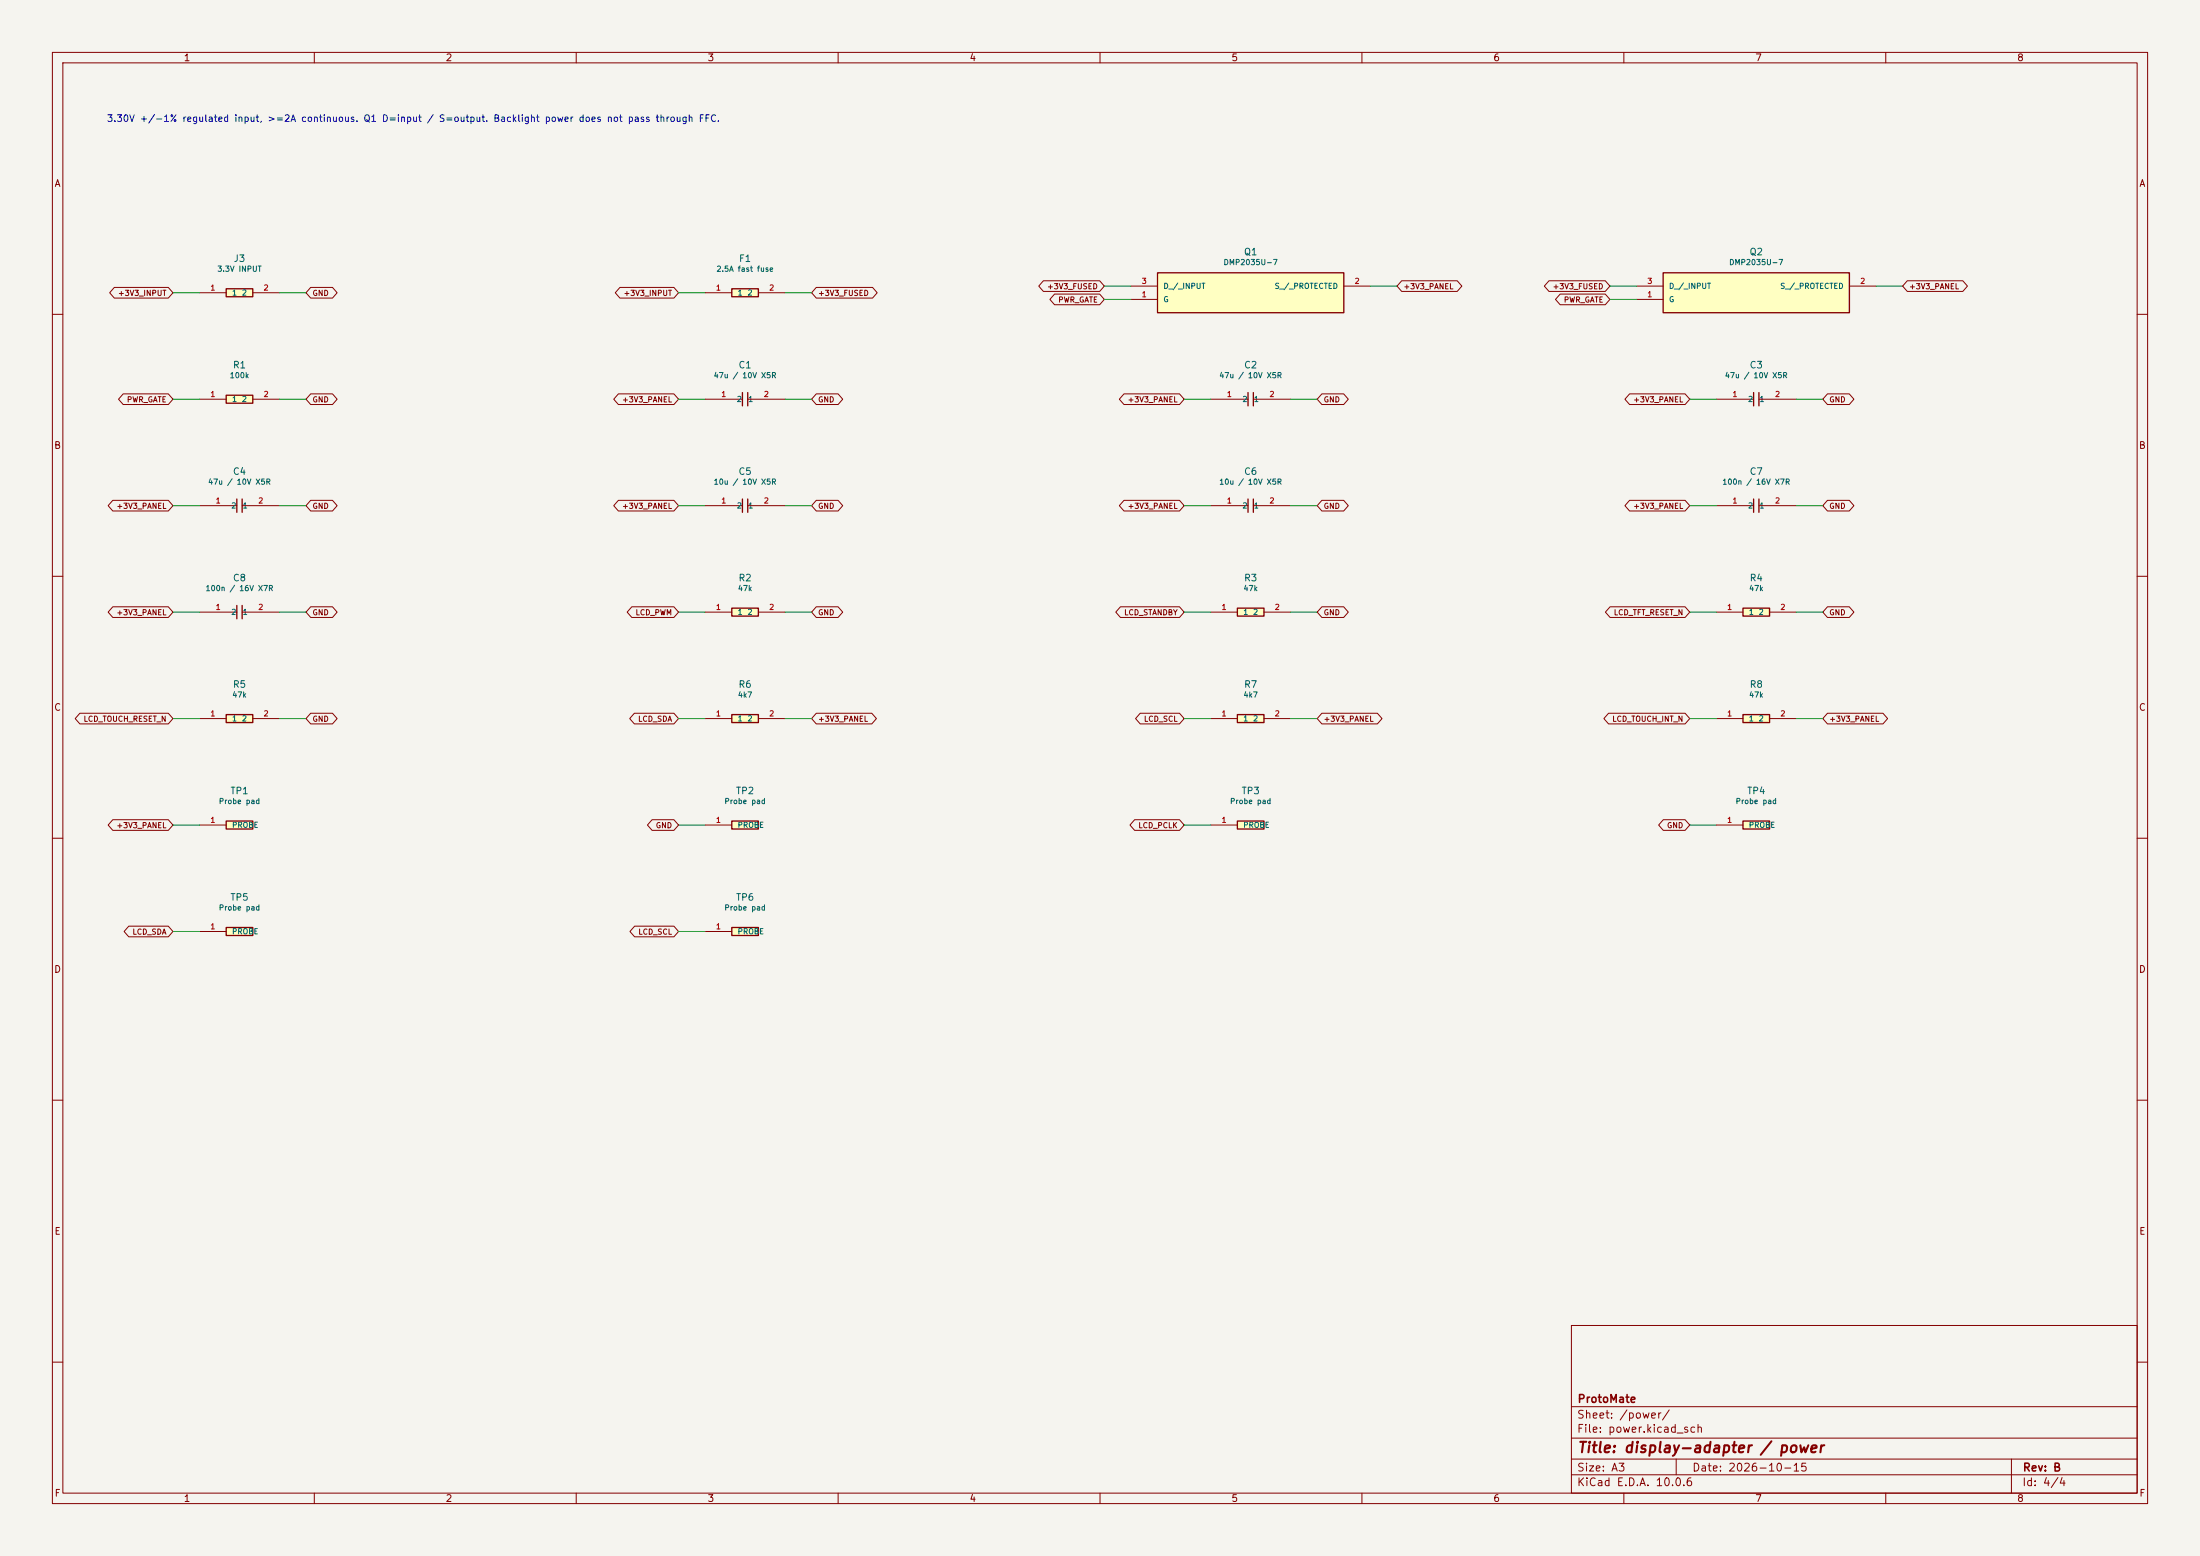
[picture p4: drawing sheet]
(kicad_sch (version 20250114) (generator eeschema) (paper "A3") (title_block (title "display-adapter / power") (date "2026-10-15") (rev "B") (company "ProtoMate")) (lib_symbols (symbol "DisplayAdapter:POWER" (pin_names (offset 1.016)) (in_bom yes) (on_board yes)(property "Reference" "J" (at 0 6.54 0) (effects (font (size 1.27 1.27))))(property "Value" "3.3V INPUT" (at 0 4.54 0) (effects (font (size 1.27 1.27))))(property "Footprint" "" (at 0 0 0) (effects (font (size 1.27 1.27)) (hide yes)))(symbol "POWER_0_1" (rectangle (start -2.54 0.762) (end 2.54 -0.762) (stroke (width .254) (type default)) (fill (type background)))) (symbol "POWER_1_1"(pin passive line (at -7.62 0 0) (length 5.08) (name "1" (effects (font (size 1.016 1.016)))) (number "1" (effects (font (size 1.016 1.016)))))(pin passive line (at 7.62 0 180) (length 5.08) (name "2" (effects (font (size 1.016 1.016)))) (number "2" (effects (font (size 1.016 1.016)))))))(symbol "DisplayAdapter:FUSE" (pin_names (offset 1.016)) (in_bom yes) (on_board yes)(property "Reference" "F" (at 0 6.54 0) (effects (font (size 1.27 1.27))))(property "Value" "2.5A fast fuse" (at 0 4.54 0) (effects (font (size 1.27 1.27))))(property "Footprint" "" (at 0 0 0) (effects (font (size 1.27 1.27)) (hide yes)))(symbol "FUSE_0_1" (rectangle (start -2.54 0.762) (end 2.54 -0.762) (stroke (width .254) (type default)) (fill (type background)))) (symbol "FUSE_1_1"(pin passive line (at -7.62 0 0) (length 5.08) (name "1" (effects (font (size 1.016 1.016)))) (number "1" (effects (font (size 1.016 1.016)))))(pin passive line (at 7.62 0 180) (length 5.08) (name "2" (effects (font (size 1.016 1.016)))) (number "2" (effects (font (size 1.016 1.016)))))))(symbol "DisplayAdapter:PMOS" (pin_names (offset 1.016)) (in_bom yes) (on_board yes)(property "Reference" "Q" (at 0 7.8100000000000005 0) (effects (font (size 1.27 1.27))))(property "Value" "DMP2035U-7" (at 0 5.8100000000000005 0) (effects (font (size 1.27 1.27))))(property "Footprint" "" (at 0 0 0) (effects (font (size 1.27 1.27)) (hide yes)))(symbol "PMOS_0_1" (rectangle (start -17.78 3.81) (end 17.78 -3.81) (stroke (width .254) (type default)) (fill (type background)))) (symbol "PMOS_1_1"(pin passive line (at -22.86 1.27 0) (length 5.08) (name "D / INPUT" (effects (font (size 1.016 1.016)))) (number "3" (effects (font (size 1.016 1.016)))))(pin input line (at -22.86 -1.27 0) (length 5.08) (name "G" (effects (font (size 1.016 1.016)))) (number "1" (effects (font (size 1.016 1.016)))))(pin passive line (at 22.86 1.27 180) (length 5.08) (name "S / PROTECTED" (effects (font (size 1.016 1.016)))) (number "2" (effects (font (size 1.016 1.016)))))))(symbol "DisplayAdapter:R100K" (pin_names (offset 1.016)) (in_bom yes) (on_board yes)(property "Reference" "R" (at 0 6.54 0) (effects (font (size 1.27 1.27))))(property "Value" "100k" (at 0 4.54 0) (effects (font (size 1.27 1.27))))(property "Footprint" "" (at 0 0 0) (effects (font (size 1.27 1.27)) (hide yes)))(symbol "R100K_0_1" (rectangle (start -2.54 0.762) (end 2.54 -0.762) (stroke (width .254) (type default)) (fill (type background)))) (symbol "R100K_1_1"(pin passive line (at -7.62 0 0) (length 5.08) (name "1" (effects (font (size 1.016 1.016)))) (number "1" (effects (font (size 1.016 1.016)))))(pin passive line (at 7.62 0 180) (length 5.08) (name "2" (effects (font (size 1.016 1.016)))) (number "2" (effects (font (size 1.016 1.016)))))))(symbol "DisplayAdapter:C47U" (pin_names (offset 1.016)) (in_bom yes) (on_board yes)(property "Reference" "C" (at 0 6.54 0) (effects (font (size 1.27 1.27))))(property "Value" "47u / 10V X5R" (at 0 4.54 0) (effects (font (size 1.27 1.27))))(property "Footprint" "" (at 0 0 0) (effects (font (size 1.27 1.27)) (hide yes)))(symbol "C47U_0_1" (polyline (pts (xy -0.508 -1.27) (xy -0.508 1.27)) (stroke (width .254) (type default)) (fill (type none)))(polyline (pts (xy 0.508 -1.27) (xy 0.508 1.27)) (stroke (width .254) (type default)) (fill (type none)))) (symbol "C47U_1_1"(pin passive line (at -7.62 0 0) (length 7.112) (name "1" (effects (font (size 1.016 1.016)))) (number "1" (effects (font (size 1.016 1.016)))))(pin passive line (at 7.62 0 180) (length 7.112) (name "2" (effects (font (size 1.016 1.016)))) (number "2" (effects (font (size 1.016 1.016)))))))(symbol "DisplayAdapter:C10U" (pin_names (offset 1.016)) (in_bom yes) (on_board yes)(property "Reference" "C" (at 0 6.54 0) (effects (font (size 1.27 1.27))))(property "Value" "10u / 10V X5R" (at 0 4.54 0) (effects (font (size 1.27 1.27))))(property "Footprint" "" (at 0 0 0) (effects (font (size 1.27 1.27)) (hide yes)))(symbol "C10U_0_1" (polyline (pts (xy -0.508 -1.27) (xy -0.508 1.27)) (stroke (width .254) (type default)) (fill (type none)))(polyline (pts (xy 0.508 -1.27) (xy 0.508 1.27)) (stroke (width .254) (type default)) (fill (type none)))) (symbol "C10U_1_1"(pin passive line (at -7.62 0 0) (length 7.112) (name "1" (effects (font (size 1.016 1.016)))) (number "1" (effects (font (size 1.016 1.016)))))(pin passive line (at 7.62 0 180) (length 7.112) (name "2" (effects (font (size 1.016 1.016)))) (number "2" (effects (font (size 1.016 1.016)))))))(symbol "DisplayAdapter:C100N" (pin_names (offset 1.016)) (in_bom yes) (on_board yes)(property "Reference" "C" (at 0 6.54 0) (effects (font (size 1.27 1.27))))(property "Value" "100n / 16V X7R" (at 0 4.54 0) (effects (font (size 1.27 1.27))))(property "Footprint" "" (at 0 0 0) (effects (font (size 1.27 1.27)) (hide yes)))(symbol "C100N_0_1" (polyline (pts (xy -0.508 -1.27) (xy -0.508 1.27)) (stroke (width .254) (type default)) (fill (type none)))(polyline (pts (xy 0.508 -1.27) (xy 0.508 1.27)) (stroke (width .254) (type default)) (fill (type none)))) (symbol "C100N_1_1"(pin passive line (at -7.62 0 0) (length 7.112) (name "1" (effects (font (size 1.016 1.016)))) (number "1" (effects (font (size 1.016 1.016)))))(pin passive line (at 7.62 0 180) (length 7.112) (name "2" (effects (font (size 1.016 1.016)))) (number "2" (effects (font (size 1.016 1.016)))))))(symbol "DisplayAdapter:R47K" (pin_names (offset 1.016)) (in_bom yes) (on_board yes)(property "Reference" "R" (at 0 6.54 0) (effects (font (size 1.27 1.27))))(property "Value" "47k" (at 0 4.54 0) (effects (font (size 1.27 1.27))))(property "Footprint" "" (at 0 0 0) (effects (font (size 1.27 1.27)) (hide yes)))(symbol "R47K_0_1" (rectangle (start -2.54 0.762) (end 2.54 -0.762) (stroke (width .254) (type default)) (fill (type background)))) (symbol "R47K_1_1"(pin passive line (at -7.62 0 0) (length 5.08) (name "1" (effects (font (size 1.016 1.016)))) (number "1" (effects (font (size 1.016 1.016)))))(pin passive line (at 7.62 0 180) (length 5.08) (name "2" (effects (font (size 1.016 1.016)))) (number "2" (effects (font (size 1.016 1.016)))))))(symbol "DisplayAdapter:R4K7" (pin_names (offset 1.016)) (in_bom yes) (on_board yes)(property "Reference" "R" (at 0 6.54 0) (effects (font (size 1.27 1.27))))(property "Value" "4k7" (at 0 4.54 0) (effects (font (size 1.27 1.27))))(property "Footprint" "" (at 0 0 0) (effects (font (size 1.27 1.27)) (hide yes)))(symbol "R4K7_0_1" (rectangle (start -2.54 0.762) (end 2.54 -0.762) (stroke (width .254) (type default)) (fill (type background)))) (symbol "R4K7_1_1"(pin passive line (at -7.62 0 0) (length 5.08) (name "1" (effects (font (size 1.016 1.016)))) (number "1" (effects (font (size 1.016 1.016)))))(pin passive line (at 7.62 0 180) (length 5.08) (name "2" (effects (font (size 1.016 1.016)))) (number "2" (effects (font (size 1.016 1.016)))))))(symbol "DisplayAdapter:TP" (pin_names (offset 1.016)) (in_bom yes) (on_board yes)(property "Reference" "T" (at 0 6.54 0) (effects (font (size 1.27 1.27))))(property "Value" "Probe pad" (at 0 4.54 0) (effects (font (size 1.27 1.27))))(property "Footprint" "" (at 0 0 0) (effects (font (size 1.27 1.27)) (hide yes)))(symbol "TP_0_1" (rectangle (start -2.54 0.762) (end 2.54 -0.762) (stroke (width .254) (type default)) (fill (type background)))) (symbol "TP_1_1"(pin passive line (at -7.62 0 0) (length 5.08) (name "PROBE" (effects (font (size 1.016 1.016)))) (number "1" (effects (font (size 1.016 1.016))))))))
(symbol (lib_id "DisplayAdapter:POWER") (at 45.72 55.88 0) (unit 1) (in_bom yes) (on_board yes) (dnp no)(property "Reference" "J3" (at 45.72 49.34 0) (effects (font (size 1.27 1.27))))(property "Value" "3.3V INPUT" (at 45.72 51.34 0) (effects (font (size 1.016 1.016))))(property "Footprint" "DisplayAdapter:TerminalBlock_1x02_P3.50mm" (at 45.72 55.88 0) (effects (font (size 1.27 1.27)) (hide yes)))(property "Manufacturer" "Phoenix Contact" (at 45.72 55.88 0) (effects (font (size 1.27 1.27)) (hide yes)))(property "MPN" "1751248" (at 45.72 55.88 0) (effects (font (size 1.27 1.27)) (hide yes)))(property "Assembly" "HAND" (at 45.72 55.88 0) (effects (font (size 1.27 1.27)) (hide yes))))
(wire (pts (xy 38.1 55.88) (xy 33.02 55.88)) (stroke (width 0) (type default)))
(global_label "+3V3_INPUT" (shape bidirectional) (at 33.02 55.88 0) (effects (font (size 1.016 1.016)) (justify right)) (property "Intersheetrefs" "${INTERSHEET_REFS}" (at 33.02 55.88 0) (effects (font (size 1 1)) (hide yes))))
(wire (pts (xy 53.339999999999996 55.88) (xy 58.419999999999995 55.88)) (stroke (width 0) (type default)))
(global_label "GND" (shape bidirectional) (at 58.419999999999995 55.88 180) (effects (font (size 1.016 1.016)) (justify left)) (property "Intersheetrefs" "${INTERSHEET_REFS}" (at 58.419999999999995 55.88 0) (effects (font (size 1 1)) (hide yes))))
(symbol (lib_id "DisplayAdapter:FUSE") (at 142.24 55.88 0) (unit 1) (in_bom yes) (on_board yes) (dnp no)(property "Reference" "F1" (at 142.24 49.34 0) (effects (font (size 1.27 1.27))))(property "Value" "2.5A fast fuse" (at 142.24 51.34 0) (effects (font (size 1.016 1.016))))(property "Footprint" "DisplayAdapter:Fuse_0603_1608Metric" (at 142.24 55.88 0) (effects (font (size 1.27 1.27)) (hide yes)))(property "Manufacturer" "Littelfuse" (at 142.24 55.88 0) (effects (font (size 1.27 1.27)) (hide yes)))(property "MPN" "046702.5NRHF" (at 142.24 55.88 0) (effects (font (size 1.27 1.27)) (hide yes)))(property "Assembly" "SMT" (at 142.24 55.88 0) (effects (font (size 1.27 1.27)) (hide yes))))
(wire (pts (xy 134.62 55.88) (xy 129.54 55.88)) (stroke (width 0) (type default)))
(global_label "+3V3_INPUT" (shape bidirectional) (at 129.54 55.88 0) (effects (font (size 1.016 1.016)) (justify right)) (property "Intersheetrefs" "${INTERSHEET_REFS}" (at 129.54 55.88 0) (effects (font (size 1 1)) (hide yes))))
(wire (pts (xy 149.86 55.88) (xy 154.94000000000003 55.88)) (stroke (width 0) (type default)))
(global_label "+3V3_FUSED" (shape bidirectional) (at 154.94000000000003 55.88 180) (effects (font (size 1.016 1.016)) (justify left)) (property "Intersheetrefs" "${INTERSHEET_REFS}" (at 154.94000000000003 55.88 0) (effects (font (size 1 1)) (hide yes))))
(symbol (lib_id "DisplayAdapter:PMOS") (at 238.76 55.88 0) (unit 1) (in_bom yes) (on_board yes) (dnp no)(property "Reference" "Q1" (at 238.76 48.07 0) (effects (font (size 1.27 1.27))))(property "Value" "DMP2035U-7" (at 238.76 50.07 0) (effects (font (size 1.016 1.016))))(property "Footprint" "DisplayAdapter:SOT-23" (at 238.76 55.88 0) (effects (font (size 1.27 1.27)) (hide yes)))(property "Manufacturer" "Diodes Incorporated" (at 238.76 55.88 0) (effects (font (size 1.27 1.27)) (hide yes)))(property "MPN" "DMP2035U-7" (at 238.76 55.88 0) (effects (font (size 1.27 1.27)) (hide yes)))(property "Assembly" "SMT" (at 238.76 55.88 0) (effects (font (size 1.27 1.27)) (hide yes))))
(wire (pts (xy 215.89999999999998 54.61) (xy 210.81999999999996 54.61)) (stroke (width 0) (type default)))
(global_label "+3V3_FUSED" (shape bidirectional) (at 210.81999999999996 54.61 0) (effects (font (size 1.016 1.016)) (justify right)) (property "Intersheetrefs" "${INTERSHEET_REFS}" (at 210.81999999999996 54.61 0) (effects (font (size 1 1)) (hide yes))))
(wire (pts (xy 215.89999999999998 57.150000000000006) (xy 210.81999999999996 57.150000000000006)) (stroke (width 0) (type default)))
(global_label "PWR_GATE" (shape bidirectional) (at 210.81999999999996 57.150000000000006 0) (effects (font (size 1.016 1.016)) (justify right)) (property "Intersheetrefs" "${INTERSHEET_REFS}" (at 210.81999999999996 57.150000000000006 0) (effects (font (size 1 1)) (hide yes))))
(wire (pts (xy 261.62 54.61) (xy 266.7 54.61)) (stroke (width 0) (type default)))
(global_label "+3V3_PANEL" (shape bidirectional) (at 266.7 54.61 180) (effects (font (size 1.016 1.016)) (justify left)) (property "Intersheetrefs" "${INTERSHEET_REFS}" (at 266.7 54.61 0) (effects (font (size 1 1)) (hide yes))))
(symbol (lib_id "DisplayAdapter:PMOS") (at 335.28 55.88 0) (unit 1) (in_bom yes) (on_board yes) (dnp no)(property "Reference" "Q2" (at 335.28 48.07 0) (effects (font (size 1.27 1.27))))(property "Value" "DMP2035U-7" (at 335.28 50.07 0) (effects (font (size 1.016 1.016))))(property "Footprint" "DisplayAdapter:SOT-23" (at 335.28 55.88 0) (effects (font (size 1.27 1.27)) (hide yes)))(property "Manufacturer" "Diodes Incorporated" (at 335.28 55.88 0) (effects (font (size 1.27 1.27)) (hide yes)))(property "MPN" "DMP2035U-7" (at 335.28 55.88 0) (effects (font (size 1.27 1.27)) (hide yes)))(property "Assembly" "SMT" (at 335.28 55.88 0) (effects (font (size 1.27 1.27)) (hide yes))))
(wire (pts (xy 312.41999999999996 54.61) (xy 307.34 54.61)) (stroke (width 0) (type default)))
(global_label "+3V3_FUSED" (shape bidirectional) (at 307.34 54.61 0) (effects (font (size 1.016 1.016)) (justify right)) (property "Intersheetrefs" "${INTERSHEET_REFS}" (at 307.34 54.61 0) (effects (font (size 1 1)) (hide yes))))
(wire (pts (xy 312.41999999999996 57.150000000000006) (xy 307.34 57.150000000000006)) (stroke (width 0) (type default)))
(global_label "PWR_GATE" (shape bidirectional) (at 307.34 57.150000000000006 0) (effects (font (size 1.016 1.016)) (justify right)) (property "Intersheetrefs" "${INTERSHEET_REFS}" (at 307.34 57.150000000000006 0) (effects (font (size 1 1)) (hide yes))))
(wire (pts (xy 358.14 54.61) (xy 363.21999999999997 54.61)) (stroke (width 0) (type default)))
(global_label "+3V3_PANEL" (shape bidirectional) (at 363.21999999999997 54.61 180) (effects (font (size 1.016 1.016)) (justify left)) (property "Intersheetrefs" "${INTERSHEET_REFS}" (at 363.21999999999997 54.61 0) (effects (font (size 1 1)) (hide yes))))
(symbol (lib_id "DisplayAdapter:R100K") (at 45.72 76.2 0) (unit 1) (in_bom yes) (on_board yes) (dnp no)(property "Reference" "R1" (at 45.72 69.66 0) (effects (font (size 1.27 1.27))))(property "Value" "100k" (at 45.72 71.66 0) (effects (font (size 1.016 1.016))))(property "Footprint" "DisplayAdapter:R_0402_1005Metric" (at 45.72 76.2 0) (effects (font (size 1.27 1.27)) (hide yes)))(property "Manufacturer" "Yageo" (at 45.72 76.2 0) (effects (font (size 1.27 1.27)) (hide yes)))(property "MPN" "RC0402FR-07100KL" (at 45.72 76.2 0) (effects (font (size 1.27 1.27)) (hide yes)))(property "Assembly" "SMT" (at 45.72 76.2 0) (effects (font (size 1.27 1.27)) (hide yes))))
(wire (pts (xy 38.1 76.2) (xy 33.02 76.2)) (stroke (width 0) (type default)))
(global_label "PWR_GATE" (shape bidirectional) (at 33.02 76.2 0) (effects (font (size 1.016 1.016)) (justify right)) (property "Intersheetrefs" "${INTERSHEET_REFS}" (at 33.02 76.2 0) (effects (font (size 1 1)) (hide yes))))
(wire (pts (xy 53.339999999999996 76.2) (xy 58.419999999999995 76.2)) (stroke (width 0) (type default)))
(global_label "GND" (shape bidirectional) (at 58.419999999999995 76.2 180) (effects (font (size 1.016 1.016)) (justify left)) (property "Intersheetrefs" "${INTERSHEET_REFS}" (at 58.419999999999995 76.2 0) (effects (font (size 1 1)) (hide yes))))
(symbol (lib_id "DisplayAdapter:C47U") (at 142.24 76.2 0) (unit 1) (in_bom yes) (on_board yes) (dnp no)(property "Reference" "C1" (at 142.24 69.66 0) (effects (font (size 1.27 1.27))))(property "Value" "47u / 10V X5R" (at 142.24 71.66 0) (effects (font (size 1.016 1.016))))(property "Footprint" "DisplayAdapter:C_1210_3225Metric" (at 142.24 76.2 0) (effects (font (size 1.27 1.27)) (hide yes)))(property "Manufacturer" "Murata" (at 142.24 76.2 0) (effects (font (size 1.27 1.27)) (hide yes)))(property "MPN" "GRM32ER61A476KE20L" (at 142.24 76.2 0) (effects (font (size 1.27 1.27)) (hide yes)))(property "Assembly" "SMT" (at 142.24 76.2 0) (effects (font (size 1.27 1.27)) (hide yes))))
(wire (pts (xy 134.62 76.2) (xy 129.54 76.2)) (stroke (width 0) (type default)))
(global_label "+3V3_PANEL" (shape bidirectional) (at 129.54 76.2 0) (effects (font (size 1.016 1.016)) (justify right)) (property "Intersheetrefs" "${INTERSHEET_REFS}" (at 129.54 76.2 0) (effects (font (size 1 1)) (hide yes))))
(wire (pts (xy 149.86 76.2) (xy 154.94000000000003 76.2)) (stroke (width 0) (type default)))
(global_label "GND" (shape bidirectional) (at 154.94000000000003 76.2 180) (effects (font (size 1.016 1.016)) (justify left)) (property "Intersheetrefs" "${INTERSHEET_REFS}" (at 154.94000000000003 76.2 0) (effects (font (size 1 1)) (hide yes))))
(symbol (lib_id "DisplayAdapter:C47U") (at 238.76 76.2 0) (unit 1) (in_bom yes) (on_board yes) (dnp no)(property "Reference" "C2" (at 238.76 69.66 0) (effects (font (size 1.27 1.27))))(property "Value" "47u / 10V X5R" (at 238.76 71.66 0) (effects (font (size 1.016 1.016))))(property "Footprint" "DisplayAdapter:C_1210_3225Metric" (at 238.76 76.2 0) (effects (font (size 1.27 1.27)) (hide yes)))(property "Manufacturer" "Murata" (at 238.76 76.2 0) (effects (font (size 1.27 1.27)) (hide yes)))(property "MPN" "GRM32ER61A476KE20L" (at 238.76 76.2 0) (effects (font (size 1.27 1.27)) (hide yes)))(property "Assembly" "SMT" (at 238.76 76.2 0) (effects (font (size 1.27 1.27)) (hide yes))))
(wire (pts (xy 231.14 76.2) (xy 226.05999999999997 76.2)) (stroke (width 0) (type default)))
(global_label "+3V3_PANEL" (shape bidirectional) (at 226.05999999999997 76.2 0) (effects (font (size 1.016 1.016)) (justify right)) (property "Intersheetrefs" "${INTERSHEET_REFS}" (at 226.05999999999997 76.2 0) (effects (font (size 1 1)) (hide yes))))
(wire (pts (xy 246.38 76.2) (xy 251.46 76.2)) (stroke (width 0) (type default)))
(global_label "GND" (shape bidirectional) (at 251.46 76.2 180) (effects (font (size 1.016 1.016)) (justify left)) (property "Intersheetrefs" "${INTERSHEET_REFS}" (at 251.46 76.2 0) (effects (font (size 1 1)) (hide yes))))
(symbol (lib_id "DisplayAdapter:C47U") (at 335.28 76.2 0) (unit 1) (in_bom yes) (on_board yes) (dnp no)(property "Reference" "C3" (at 335.28 69.66 0) (effects (font (size 1.27 1.27))))(property "Value" "47u / 10V X5R" (at 335.28 71.66 0) (effects (font (size 1.016 1.016))))(property "Footprint" "DisplayAdapter:C_1210_3225Metric" (at 335.28 76.2 0) (effects (font (size 1.27 1.27)) (hide yes)))(property "Manufacturer" "Murata" (at 335.28 76.2 0) (effects (font (size 1.27 1.27)) (hide yes)))(property "MPN" "GRM32ER61A476KE20L" (at 335.28 76.2 0) (effects (font (size 1.27 1.27)) (hide yes)))(property "Assembly" "SMT" (at 335.28 76.2 0) (effects (font (size 1.27 1.27)) (hide yes))))
(wire (pts (xy 327.65999999999997 76.2) (xy 322.58 76.2)) (stroke (width 0) (type default)))
(global_label "+3V3_PANEL" (shape bidirectional) (at 322.58 76.2 0) (effects (font (size 1.016 1.016)) (justify right)) (property "Intersheetrefs" "${INTERSHEET_REFS}" (at 322.58 76.2 0) (effects (font (size 1 1)) (hide yes))))
(wire (pts (xy 342.9 76.2) (xy 347.97999999999996 76.2)) (stroke (width 0) (type default)))
(global_label "GND" (shape bidirectional) (at 347.97999999999996 76.2 180) (effects (font (size 1.016 1.016)) (justify left)) (property "Intersheetrefs" "${INTERSHEET_REFS}" (at 347.97999999999996 76.2 0) (effects (font (size 1 1)) (hide yes))))
(symbol (lib_id "DisplayAdapter:C47U") (at 45.72 96.52000000000001 0) (unit 1) (in_bom yes) (on_board yes) (dnp no)(property "Reference" "C4" (at 45.72 89.98 0) (effects (font (size 1.27 1.27))))(property "Value" "47u / 10V X5R" (at 45.72 91.98 0) (effects (font (size 1.016 1.016))))(property "Footprint" "DisplayAdapter:C_1210_3225Metric" (at 45.72 96.52000000000001 0) (effects (font (size 1.27 1.27)) (hide yes)))(property "Manufacturer" "Murata" (at 45.72 96.52000000000001 0) (effects (font (size 1.27 1.27)) (hide yes)))(property "MPN" "GRM32ER61A476KE20L" (at 45.72 96.52000000000001 0) (effects (font (size 1.27 1.27)) (hide yes)))(property "Assembly" "SMT" (at 45.72 96.52000000000001 0) (effects (font (size 1.27 1.27)) (hide yes))))
(wire (pts (xy 38.1 96.52000000000001) (xy 33.02 96.52000000000001)) (stroke (width 0) (type default)))
(global_label "+3V3_PANEL" (shape bidirectional) (at 33.02 96.52000000000001 0) (effects (font (size 1.016 1.016)) (justify right)) (property "Intersheetrefs" "${INTERSHEET_REFS}" (at 33.02 96.52000000000001 0) (effects (font (size 1 1)) (hide yes))))
(wire (pts (xy 53.339999999999996 96.52000000000001) (xy 58.419999999999995 96.52000000000001)) (stroke (width 0) (type default)))
(global_label "GND" (shape bidirectional) (at 58.419999999999995 96.52000000000001 180) (effects (font (size 1.016 1.016)) (justify left)) (property "Intersheetrefs" "${INTERSHEET_REFS}" (at 58.419999999999995 96.52000000000001 0) (effects (font (size 1 1)) (hide yes))))
(symbol (lib_id "DisplayAdapter:C10U") (at 142.24 96.52000000000001 0) (unit 1) (in_bom yes) (on_board yes) (dnp no)(property "Reference" "C5" (at 142.24 89.98 0) (effects (font (size 1.27 1.27))))(property "Value" "10u / 10V X5R" (at 142.24 91.98 0) (effects (font (size 1.016 1.016))))(property "Footprint" "DisplayAdapter:C_0805_2012Metric" (at 142.24 96.52000000000001 0) (effects (font (size 1.27 1.27)) (hide yes)))(property "Manufacturer" "Murata" (at 142.24 96.52000000000001 0) (effects (font (size 1.27 1.27)) (hide yes)))(property "MPN" "GRM21BR61A106KE19L" (at 142.24 96.52000000000001 0) (effects (font (size 1.27 1.27)) (hide yes)))(property "Assembly" "SMT" (at 142.24 96.52000000000001 0) (effects (font (size 1.27 1.27)) (hide yes))))
(wire (pts (xy 134.62 96.52000000000001) (xy 129.54 96.52000000000001)) (stroke (width 0) (type default)))
(global_label "+3V3_PANEL" (shape bidirectional) (at 129.54 96.52000000000001 0) (effects (font (size 1.016 1.016)) (justify right)) (property "Intersheetrefs" "${INTERSHEET_REFS}" (at 129.54 96.52000000000001 0) (effects (font (size 1 1)) (hide yes))))
(wire (pts (xy 149.86 96.52000000000001) (xy 154.94000000000003 96.52000000000001)) (stroke (width 0) (type default)))
(global_label "GND" (shape bidirectional) (at 154.94000000000003 96.52000000000001 180) (effects (font (size 1.016 1.016)) (justify left)) (property "Intersheetrefs" "${INTERSHEET_REFS}" (at 154.94000000000003 96.52000000000001 0) (effects (font (size 1 1)) (hide yes))))
(symbol (lib_id "DisplayAdapter:C10U") (at 238.76 96.52000000000001 0) (unit 1) (in_bom yes) (on_board yes) (dnp no)(property "Reference" "C6" (at 238.76 89.98 0) (effects (font (size 1.27 1.27))))(property "Value" "10u / 10V X5R" (at 238.76 91.98 0) (effects (font (size 1.016 1.016))))(property "Footprint" "DisplayAdapter:C_0805_2012Metric" (at 238.76 96.52000000000001 0) (effects (font (size 1.27 1.27)) (hide yes)))(property "Manufacturer" "Murata" (at 238.76 96.52000000000001 0) (effects (font (size 1.27 1.27)) (hide yes)))(property "MPN" "GRM21BR61A106KE19L" (at 238.76 96.52000000000001 0) (effects (font (size 1.27 1.27)) (hide yes)))(property "Assembly" "SMT" (at 238.76 96.52000000000001 0) (effects (font (size 1.27 1.27)) (hide yes))))
(wire (pts (xy 231.14 96.52000000000001) (xy 226.05999999999997 96.52000000000001)) (stroke (width 0) (type default)))
(global_label "+3V3_PANEL" (shape bidirectional) (at 226.05999999999997 96.52000000000001 0) (effects (font (size 1.016 1.016)) (justify right)) (property "Intersheetrefs" "${INTERSHEET_REFS}" (at 226.05999999999997 96.52000000000001 0) (effects (font (size 1 1)) (hide yes))))
(wire (pts (xy 246.38 96.52000000000001) (xy 251.46 96.52000000000001)) (stroke (width 0) (type default)))
(global_label "GND" (shape bidirectional) (at 251.46 96.52000000000001 180) (effects (font (size 1.016 1.016)) (justify left)) (property "Intersheetrefs" "${INTERSHEET_REFS}" (at 251.46 96.52000000000001 0) (effects (font (size 1 1)) (hide yes))))
(symbol (lib_id "DisplayAdapter:C100N") (at 335.28 96.52000000000001 0) (unit 1) (in_bom yes) (on_board yes) (dnp no)(property "Reference" "C7" (at 335.28 89.98 0) (effects (font (size 1.27 1.27))))(property "Value" "100n / 16V X7R" (at 335.28 91.98 0) (effects (font (size 1.016 1.016))))(property "Footprint" "DisplayAdapter:C_0603_1608Metric" (at 335.28 96.52000000000001 0) (effects (font (size 1.27 1.27)) (hide yes)))(property "Manufacturer" "Murata" (at 335.28 96.52000000000001 0) (effects (font (size 1.27 1.27)) (hide yes)))(property "MPN" "GRM188R71C104KA01D" (at 335.28 96.52000000000001 0) (effects (font (size 1.27 1.27)) (hide yes)))(property "Assembly" "SMT" (at 335.28 96.52000000000001 0) (effects (font (size 1.27 1.27)) (hide yes))))
(wire (pts (xy 327.65999999999997 96.52000000000001) (xy 322.58 96.52000000000001)) (stroke (width 0) (type default)))
(global_label "+3V3_PANEL" (shape bidirectional) (at 322.58 96.52000000000001 0) (effects (font (size 1.016 1.016)) (justify right)) (property "Intersheetrefs" "${INTERSHEET_REFS}" (at 322.58 96.52000000000001 0) (effects (font (size 1 1)) (hide yes))))
(wire (pts (xy 342.9 96.52000000000001) (xy 347.97999999999996 96.52000000000001)) (stroke (width 0) (type default)))
(global_label "GND" (shape bidirectional) (at 347.97999999999996 96.52000000000001 180) (effects (font (size 1.016 1.016)) (justify left)) (property "Intersheetrefs" "${INTERSHEET_REFS}" (at 347.97999999999996 96.52000000000001 0) (effects (font (size 1 1)) (hide yes))))
(symbol (lib_id "DisplayAdapter:C100N") (at 45.72 116.84 0) (unit 1) (in_bom yes) (on_board yes) (dnp no)(property "Reference" "C8" (at 45.72 110.3 0) (effects (font (size 1.27 1.27))))(property "Value" "100n / 16V X7R" (at 45.72 112.3 0) (effects (font (size 1.016 1.016))))(property "Footprint" "DisplayAdapter:C_0603_1608Metric" (at 45.72 116.84 0) (effects (font (size 1.27 1.27)) (hide yes)))(property "Manufacturer" "Murata" (at 45.72 116.84 0) (effects (font (size 1.27 1.27)) (hide yes)))(property "MPN" "GRM188R71C104KA01D" (at 45.72 116.84 0) (effects (font (size 1.27 1.27)) (hide yes)))(property "Assembly" "SMT" (at 45.72 116.84 0) (effects (font (size 1.27 1.27)) (hide yes))))
(wire (pts (xy 38.1 116.84) (xy 33.02 116.84)) (stroke (width 0) (type default)))
(global_label "+3V3_PANEL" (shape bidirectional) (at 33.02 116.84 0) (effects (font (size 1.016 1.016)) (justify right)) (property "Intersheetrefs" "${INTERSHEET_REFS}" (at 33.02 116.84 0) (effects (font (size 1 1)) (hide yes))))
(wire (pts (xy 53.339999999999996 116.84) (xy 58.419999999999995 116.84)) (stroke (width 0) (type default)))
(global_label "GND" (shape bidirectional) (at 58.419999999999995 116.84 180) (effects (font (size 1.016 1.016)) (justify left)) (property "Intersheetrefs" "${INTERSHEET_REFS}" (at 58.419999999999995 116.84 0) (effects (font (size 1 1)) (hide yes))))
(symbol (lib_id "DisplayAdapter:R47K") (at 142.24 116.84 0) (unit 1) (in_bom yes) (on_board yes) (dnp no)(property "Reference" "R2" (at 142.24 110.3 0) (effects (font (size 1.27 1.27))))(property "Value" "47k" (at 142.24 112.3 0) (effects (font (size 1.016 1.016))))(property "Footprint" "DisplayAdapter:R_0402_1005Metric" (at 142.24 116.84 0) (effects (font (size 1.27 1.27)) (hide yes)))(property "Manufacturer" "Yageo" (at 142.24 116.84 0) (effects (font (size 1.27 1.27)) (hide yes)))(property "MPN" "RC0402FR-0747KL" (at 142.24 116.84 0) (effects (font (size 1.27 1.27)) (hide yes)))(property "Assembly" "SMT" (at 142.24 116.84 0) (effects (font (size 1.27 1.27)) (hide yes))))
(wire (pts (xy 134.62 116.84) (xy 129.54 116.84)) (stroke (width 0) (type default)))
(global_label "LCD_PWM" (shape bidirectional) (at 129.54 116.84 0) (effects (font (size 1.016 1.016)) (justify right)) (property "Intersheetrefs" "${INTERSHEET_REFS}" (at 129.54 116.84 0) (effects (font (size 1 1)) (hide yes))))
(wire (pts (xy 149.86 116.84) (xy 154.94000000000003 116.84)) (stroke (width 0) (type default)))
(global_label "GND" (shape bidirectional) (at 154.94000000000003 116.84 180) (effects (font (size 1.016 1.016)) (justify left)) (property "Intersheetrefs" "${INTERSHEET_REFS}" (at 154.94000000000003 116.84 0) (effects (font (size 1 1)) (hide yes))))
(symbol (lib_id "DisplayAdapter:R47K") (at 238.76 116.84 0) (unit 1) (in_bom yes) (on_board yes) (dnp no)(property "Reference" "R3" (at 238.76 110.3 0) (effects (font (size 1.27 1.27))))(property "Value" "47k" (at 238.76 112.3 0) (effects (font (size 1.016 1.016))))(property "Footprint" "DisplayAdapter:R_0402_1005Metric" (at 238.76 116.84 0) (effects (font (size 1.27 1.27)) (hide yes)))(property "Manufacturer" "Yageo" (at 238.76 116.84 0) (effects (font (size 1.27 1.27)) (hide yes)))(property "MPN" "RC0402FR-0747KL" (at 238.76 116.84 0) (effects (font (size 1.27 1.27)) (hide yes)))(property "Assembly" "SMT" (at 238.76 116.84 0) (effects (font (size 1.27 1.27)) (hide yes))))
(wire (pts (xy 231.14 116.84) (xy 226.05999999999997 116.84)) (stroke (width 0) (type default)))
(global_label "LCD_STANDBY" (shape bidirectional) (at 226.05999999999997 116.84 0) (effects (font (size 1.016 1.016)) (justify right)) (property "Intersheetrefs" "${INTERSHEET_REFS}" (at 226.05999999999997 116.84 0) (effects (font (size 1 1)) (hide yes))))
(wire (pts (xy 246.38 116.84) (xy 251.46 116.84)) (stroke (width 0) (type default)))
(global_label "GND" (shape bidirectional) (at 251.46 116.84 180) (effects (font (size 1.016 1.016)) (justify left)) (property "Intersheetrefs" "${INTERSHEET_REFS}" (at 251.46 116.84 0) (effects (font (size 1 1)) (hide yes))))
(symbol (lib_id "DisplayAdapter:R47K") (at 335.28 116.84 0) (unit 1) (in_bom yes) (on_board yes) (dnp no)(property "Reference" "R4" (at 335.28 110.3 0) (effects (font (size 1.27 1.27))))(property "Value" "47k" (at 335.28 112.3 0) (effects (font (size 1.016 1.016))))(property "Footprint" "DisplayAdapter:R_0402_1005Metric" (at 335.28 116.84 0) (effects (font (size 1.27 1.27)) (hide yes)))(property "Manufacturer" "Yageo" (at 335.28 116.84 0) (effects (font (size 1.27 1.27)) (hide yes)))(property "MPN" "RC0402FR-0747KL" (at 335.28 116.84 0) (effects (font (size 1.27 1.27)) (hide yes)))(property "Assembly" "SMT" (at 335.28 116.84 0) (effects (font (size 1.27 1.27)) (hide yes))))
(wire (pts (xy 327.65999999999997 116.84) (xy 322.58 116.84)) (stroke (width 0) (type default)))
(global_label "LCD_TFT_RESET_N" (shape bidirectional) (at 322.58 116.84 0) (effects (font (size 1.016 1.016)) (justify right)) (property "Intersheetrefs" "${INTERSHEET_REFS}" (at 322.58 116.84 0) (effects (font (size 1 1)) (hide yes))))
(wire (pts (xy 342.9 116.84) (xy 347.97999999999996 116.84)) (stroke (width 0) (type default)))
(global_label "GND" (shape bidirectional) (at 347.97999999999996 116.84 180) (effects (font (size 1.016 1.016)) (justify left)) (property "Intersheetrefs" "${INTERSHEET_REFS}" (at 347.97999999999996 116.84 0) (effects (font (size 1 1)) (hide yes))))
(symbol (lib_id "DisplayAdapter:R47K") (at 45.72 137.16 0) (unit 1) (in_bom yes) (on_board yes) (dnp no)(property "Reference" "R5" (at 45.72 130.62 0) (effects (font (size 1.27 1.27))))(property "Value" "47k" (at 45.72 132.62 0) (effects (font (size 1.016 1.016))))(property "Footprint" "DisplayAdapter:R_0402_1005Metric" (at 45.72 137.16 0) (effects (font (size 1.27 1.27)) (hide yes)))(property "Manufacturer" "Yageo" (at 45.72 137.16 0) (effects (font (size 1.27 1.27)) (hide yes)))(property "MPN" "RC0402FR-0747KL" (at 45.72 137.16 0) (effects (font (size 1.27 1.27)) (hide yes)))(property "Assembly" "SMT" (at 45.72 137.16 0) (effects (font (size 1.27 1.27)) (hide yes))))
(wire (pts (xy 38.1 137.16) (xy 33.02 137.16)) (stroke (width 0) (type default)))
(global_label "LCD_TOUCH_RESET_N" (shape bidirectional) (at 33.02 137.16 0) (effects (font (size 1.016 1.016)) (justify right)) (property "Intersheetrefs" "${INTERSHEET_REFS}" (at 33.02 137.16 0) (effects (font (size 1 1)) (hide yes))))
(wire (pts (xy 53.339999999999996 137.16) (xy 58.419999999999995 137.16)) (stroke (width 0) (type default)))
(global_label "GND" (shape bidirectional) (at 58.419999999999995 137.16 180) (effects (font (size 1.016 1.016)) (justify left)) (property "Intersheetrefs" "${INTERSHEET_REFS}" (at 58.419999999999995 137.16 0) (effects (font (size 1 1)) (hide yes))))
(symbol (lib_id "DisplayAdapter:R4K7") (at 142.24 137.16 0) (unit 1) (in_bom yes) (on_board yes) (dnp no)(property "Reference" "R6" (at 142.24 130.62 0) (effects (font (size 1.27 1.27))))(property "Value" "4k7" (at 142.24 132.62 0) (effects (font (size 1.016 1.016))))(property "Footprint" "DisplayAdapter:R_0402_1005Metric" (at 142.24 137.16 0) (effects (font (size 1.27 1.27)) (hide yes)))(property "Manufacturer" "Yageo" (at 142.24 137.16 0) (effects (font (size 1.27 1.27)) (hide yes)))(property "MPN" "RC0402FR-074K7L" (at 142.24 137.16 0) (effects (font (size 1.27 1.27)) (hide yes)))(property "Assembly" "SMT" (at 142.24 137.16 0) (effects (font (size 1.27 1.27)) (hide yes))))
(wire (pts (xy 134.62 137.16) (xy 129.54 137.16)) (stroke (width 0) (type default)))
(global_label "LCD_SDA" (shape bidirectional) (at 129.54 137.16 0) (effects (font (size 1.016 1.016)) (justify right)) (property "Intersheetrefs" "${INTERSHEET_REFS}" (at 129.54 137.16 0) (effects (font (size 1 1)) (hide yes))))
(wire (pts (xy 149.86 137.16) (xy 154.94000000000003 137.16)) (stroke (width 0) (type default)))
(global_label "+3V3_PANEL" (shape bidirectional) (at 154.94000000000003 137.16 180) (effects (font (size 1.016 1.016)) (justify left)) (property "Intersheetrefs" "${INTERSHEET_REFS}" (at 154.94000000000003 137.16 0) (effects (font (size 1 1)) (hide yes))))
(symbol (lib_id "DisplayAdapter:R4K7") (at 238.76 137.16 0) (unit 1) (in_bom yes) (on_board yes) (dnp no)(property "Reference" "R7" (at 238.76 130.62 0) (effects (font (size 1.27 1.27))))(property "Value" "4k7" (at 238.76 132.62 0) (effects (font (size 1.016 1.016))))(property "Footprint" "DisplayAdapter:R_0402_1005Metric" (at 238.76 137.16 0) (effects (font (size 1.27 1.27)) (hide yes)))(property "Manufacturer" "Yageo" (at 238.76 137.16 0) (effects (font (size 1.27 1.27)) (hide yes)))(property "MPN" "RC0402FR-074K7L" (at 238.76 137.16 0) (effects (font (size 1.27 1.27)) (hide yes)))(property "Assembly" "SMT" (at 238.76 137.16 0) (effects (font (size 1.27 1.27)) (hide yes))))
(wire (pts (xy 231.14 137.16) (xy 226.05999999999997 137.16)) (stroke (width 0) (type default)))
(global_label "LCD_SCL" (shape bidirectional) (at 226.05999999999997 137.16 0) (effects (font (size 1.016 1.016)) (justify right)) (property "Intersheetrefs" "${INTERSHEET_REFS}" (at 226.05999999999997 137.16 0) (effects (font (size 1 1)) (hide yes))))
(wire (pts (xy 246.38 137.16) (xy 251.46 137.16)) (stroke (width 0) (type default)))
(global_label "+3V3_PANEL" (shape bidirectional) (at 251.46 137.16 180) (effects (font (size 1.016 1.016)) (justify left)) (property "Intersheetrefs" "${INTERSHEET_REFS}" (at 251.46 137.16 0) (effects (font (size 1 1)) (hide yes))))
(symbol (lib_id "DisplayAdapter:R47K") (at 335.28 137.16 0) (unit 1) (in_bom yes) (on_board yes) (dnp no)(property "Reference" "R8" (at 335.28 130.62 0) (effects (font (size 1.27 1.27))))(property "Value" "47k" (at 335.28 132.62 0) (effects (font (size 1.016 1.016))))(property "Footprint" "DisplayAdapter:R_0402_1005Metric" (at 335.28 137.16 0) (effects (font (size 1.27 1.27)) (hide yes)))(property "Manufacturer" "Yageo" (at 335.28 137.16 0) (effects (font (size 1.27 1.27)) (hide yes)))(property "MPN" "RC0402FR-0747KL" (at 335.28 137.16 0) (effects (font (size 1.27 1.27)) (hide yes)))(property "Assembly" "SMT" (at 335.28 137.16 0) (effects (font (size 1.27 1.27)) (hide yes))))
(wire (pts (xy 327.65999999999997 137.16) (xy 322.58 137.16)) (stroke (width 0) (type default)))
(global_label "LCD_TOUCH_INT_N" (shape bidirectional) (at 322.58 137.16 0) (effects (font (size 1.016 1.016)) (justify right)) (property "Intersheetrefs" "${INTERSHEET_REFS}" (at 322.58 137.16 0) (effects (font (size 1 1)) (hide yes))))
(wire (pts (xy 342.9 137.16) (xy 347.97999999999996 137.16)) (stroke (width 0) (type default)))
(global_label "+3V3_PANEL" (shape bidirectional) (at 347.97999999999996 137.16 180) (effects (font (size 1.016 1.016)) (justify left)) (property "Intersheetrefs" "${INTERSHEET_REFS}" (at 347.97999999999996 137.16 0) (effects (font (size 1 1)) (hide yes))))
(symbol (lib_id "DisplayAdapter:TP") (at 45.72 157.48 0) (unit 1) (in_bom no) (on_board yes) (dnp no)(property "Reference" "TP1" (at 45.72 150.94 0) (effects (font (size 1.27 1.27))))(property "Value" "Probe pad" (at 45.72 152.94 0) (effects (font (size 1.016 1.016))))(property "Footprint" "DisplayAdapter:TestPoint_1.0mm" (at 45.72 157.48 0) (effects (font (size 1.27 1.27)) (hide yes)))(property "Manufacturer" "PCB" (at 45.72 157.48 0) (effects (font (size 1.27 1.27)) (hide yes)))(property "MPN" "PCB copper feature" (at 45.72 157.48 0) (effects (font (size 1.27 1.27)) (hide yes)))(property "Assembly" "PCB" (at 45.72 157.48 0) (effects (font (size 1.27 1.27)) (hide yes))))
(wire (pts (xy 38.1 157.48) (xy 33.02 157.48)) (stroke (width 0) (type default)))
(global_label "+3V3_PANEL" (shape bidirectional) (at 33.02 157.48 0) (effects (font (size 1.016 1.016)) (justify right)) (property "Intersheetrefs" "${INTERSHEET_REFS}" (at 33.02 157.48 0) (effects (font (size 1 1)) (hide yes))))
(symbol (lib_id "DisplayAdapter:TP") (at 142.24 157.48 0) (unit 1) (in_bom no) (on_board yes) (dnp no)(property "Reference" "TP2" (at 142.24 150.94 0) (effects (font (size 1.27 1.27))))(property "Value" "Probe pad" (at 142.24 152.94 0) (effects (font (size 1.016 1.016))))(property "Footprint" "DisplayAdapter:TestPoint_1.0mm" (at 142.24 157.48 0) (effects (font (size 1.27 1.27)) (hide yes)))(property "Manufacturer" "PCB" (at 142.24 157.48 0) (effects (font (size 1.27 1.27)) (hide yes)))(property "MPN" "PCB copper feature" (at 142.24 157.48 0) (effects (font (size 1.27 1.27)) (hide yes)))(property "Assembly" "PCB" (at 142.24 157.48 0) (effects (font (size 1.27 1.27)) (hide yes))))
(wire (pts (xy 134.62 157.48) (xy 129.54 157.48)) (stroke (width 0) (type default)))
(global_label "GND" (shape bidirectional) (at 129.54 157.48 0) (effects (font (size 1.016 1.016)) (justify right)) (property "Intersheetrefs" "${INTERSHEET_REFS}" (at 129.54 157.48 0) (effects (font (size 1 1)) (hide yes))))
(symbol (lib_id "DisplayAdapter:TP") (at 238.76 157.48 0) (unit 1) (in_bom no) (on_board yes) (dnp no)(property "Reference" "TP3" (at 238.76 150.94 0) (effects (font (size 1.27 1.27))))(property "Value" "Probe pad" (at 238.76 152.94 0) (effects (font (size 1.016 1.016))))(property "Footprint" "DisplayAdapter:TestPoint_1.0mm" (at 238.76 157.48 0) (effects (font (size 1.27 1.27)) (hide yes)))(property "Manufacturer" "PCB" (at 238.76 157.48 0) (effects (font (size 1.27 1.27)) (hide yes)))(property "MPN" "PCB copper feature" (at 238.76 157.48 0) (effects (font (size 1.27 1.27)) (hide yes)))(property "Assembly" "PCB" (at 238.76 157.48 0) (effects (font (size 1.27 1.27)) (hide yes))))
(wire (pts (xy 231.14 157.48) (xy 226.05999999999997 157.48)) (stroke (width 0) (type default)))
(global_label "LCD_PCLK" (shape bidirectional) (at 226.05999999999997 157.48 0) (effects (font (size 1.016 1.016)) (justify right)) (property "Intersheetrefs" "${INTERSHEET_REFS}" (at 226.05999999999997 157.48 0) (effects (font (size 1 1)) (hide yes))))
(symbol (lib_id "DisplayAdapter:TP") (at 335.28 157.48 0) (unit 1) (in_bom no) (on_board yes) (dnp no)(property "Reference" "TP4" (at 335.28 150.94 0) (effects (font (size 1.27 1.27))))(property "Value" "Probe pad" (at 335.28 152.94 0) (effects (font (size 1.016 1.016))))(property "Footprint" "DisplayAdapter:TestPoint_1.0mm" (at 335.28 157.48 0) (effects (font (size 1.27 1.27)) (hide yes)))(property "Manufacturer" "PCB" (at 335.28 157.48 0) (effects (font (size 1.27 1.27)) (hide yes)))(property "MPN" "PCB copper feature" (at 335.28 157.48 0) (effects (font (size 1.27 1.27)) (hide yes)))(property "Assembly" "PCB" (at 335.28 157.48 0) (effects (font (size 1.27 1.27)) (hide yes))))
(wire (pts (xy 327.65999999999997 157.48) (xy 322.58 157.48)) (stroke (width 0) (type default)))
(global_label "GND" (shape bidirectional) (at 322.58 157.48 0) (effects (font (size 1.016 1.016)) (justify right)) (property "Intersheetrefs" "${INTERSHEET_REFS}" (at 322.58 157.48 0) (effects (font (size 1 1)) (hide yes))))
(symbol (lib_id "DisplayAdapter:TP") (at 45.72 177.8 0) (unit 1) (in_bom no) (on_board yes) (dnp no)(property "Reference" "TP5" (at 45.72 171.26000000000002 0) (effects (font (size 1.27 1.27))))(property "Value" "Probe pad" (at 45.72 173.26000000000002 0) (effects (font (size 1.016 1.016))))(property "Footprint" "DisplayAdapter:TestPoint_1.0mm" (at 45.72 177.8 0) (effects (font (size 1.27 1.27)) (hide yes)))(property "Manufacturer" "PCB" (at 45.72 177.8 0) (effects (font (size 1.27 1.27)) (hide yes)))(property "MPN" "PCB copper feature" (at 45.72 177.8 0) (effects (font (size 1.27 1.27)) (hide yes)))(property "Assembly" "PCB" (at 45.72 177.8 0) (effects (font (size 1.27 1.27)) (hide yes))))
(wire (pts (xy 38.1 177.8) (xy 33.02 177.8)) (stroke (width 0) (type default)))
(global_label "LCD_SDA" (shape bidirectional) (at 33.02 177.8 0) (effects (font (size 1.016 1.016)) (justify right)) (property "Intersheetrefs" "${INTERSHEET_REFS}" (at 33.02 177.8 0) (effects (font (size 1 1)) (hide yes))))
(symbol (lib_id "DisplayAdapter:TP") (at 142.24 177.8 0) (unit 1) (in_bom no) (on_board yes) (dnp no)(property "Reference" "TP6" (at 142.24 171.26000000000002 0) (effects (font (size 1.27 1.27))))(property "Value" "Probe pad" (at 142.24 173.26000000000002 0) (effects (font (size 1.016 1.016))))(property "Footprint" "DisplayAdapter:TestPoint_1.0mm" (at 142.24 177.8 0) (effects (font (size 1.27 1.27)) (hide yes)))(property "Manufacturer" "PCB" (at 142.24 177.8 0) (effects (font (size 1.27 1.27)) (hide yes)))(property "MPN" "PCB copper feature" (at 142.24 177.8 0) (effects (font (size 1.27 1.27)) (hide yes)))(property "Assembly" "PCB" (at 142.24 177.8 0) (effects (font (size 1.27 1.27)) (hide yes))))
(wire (pts (xy 134.62 177.8) (xy 129.54 177.8)) (stroke (width 0) (type default)))
(global_label "LCD_SCL" (shape bidirectional) (at 129.54 177.8 0) (effects (font (size 1.016 1.016)) (justify right)) (property "Intersheetrefs" "${INTERSHEET_REFS}" (at 129.54 177.8 0) (effects (font (size 1 1)) (hide yes))))
(text "3.30V +/-1% regulated input, >=2A continuous. Q1 D=input / S=output. Backlight power does not pass through FFC." (at 20.32 22.86 0) (effects (font (size 1.27 1.27)) (justify left))))
